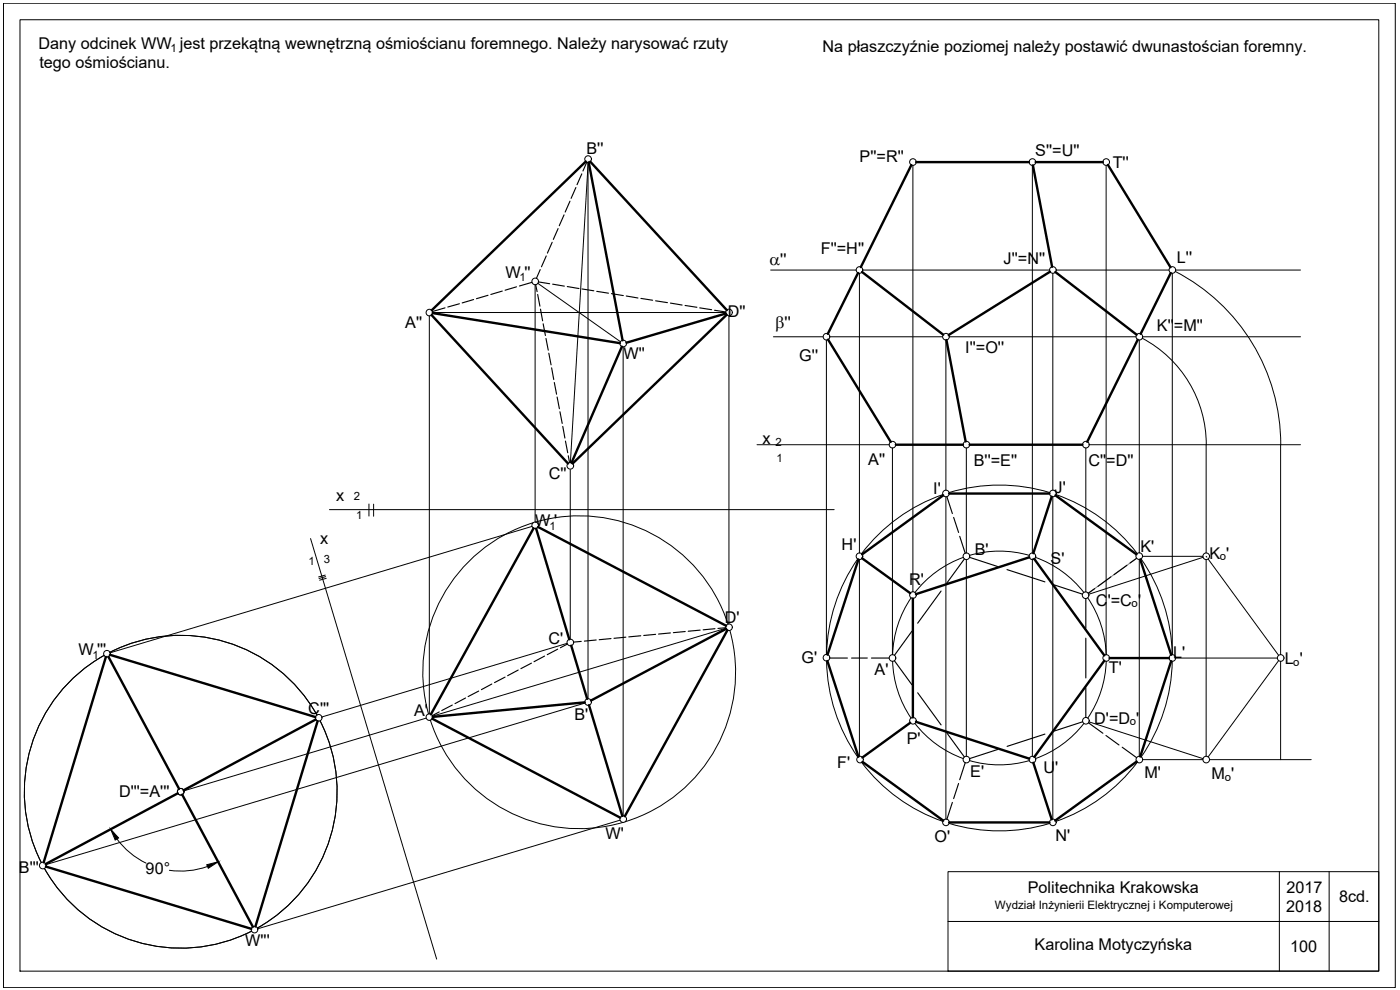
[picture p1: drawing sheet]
<svg xmlns="http://www.w3.org/2000/svg" width="420mm" height="297mm" viewBox="0 0 420 297" stroke-linecap="round" stroke-linejoin="round" font-family="sans-serif">
<!-- layer: 0 -->
<g fill="none" stroke="#000" stroke-width=".3">
<path d="M1 1h417.7v295.3h-417.7zM6 5.9h407.8v285.5h-407.8zM176.5 48.8v160.8M176.5 48.8l-5.3 90M274 49.6v128M309.8 49.6v116.3M332 49.6v146.8a32.1 32.1 0 0 0-5.6-17M128.8 94.8v119.4M129.8 93.8h88M160.6 85.4v71.2M161.4 85l24.8 17.5M218.8 94.8v92.4"/>
<path d="M231.3 81h25.6M257.9 82v83.9M258.9 81h56M316 82v65.1M316.9 81h33.9M351.8 82v114.4a51.9 51.9 0 0 0-9.3-28.7M352.7 81.4a58.5 58.5 0 0 1 31.7 52M352.8 81h37.5M187 104.1v140.7M232.1 101h14.9M248 102l.1 94.4a51.9 51.9 0 0 1 9.3-28.7M249 101h33.9"/>
<path d="M283.9 102v45.1M284.8 101h56.1M341.9 102v63.9M342.8 101.5a36.1 36.1 0 0 1 19.2 31.9v32.5M342.9 101h47.4M227.2 133.4h39.7M267.8 134.4l.1 62a32.1 32.1 0 0 1 5.5-17M290 134.4v31.5M325.9 134.4v43.2M326.8 133.4h63.5M384.3 133.4v63M98.9 152.9h151.4"/>
<path d="M159.7 157.9l-126.7 38M171.1 141v50.8M283 148.4a51.9 51.9 0 0 0-24.4 17.7M283.9 149.1v96.7M284.9 147.8a51.9 51.9 0 0 1 30.1 0M316 149.1v96.7M316.9 148.4a51.9 51.9 0 0 1 24.4 17.7M93.2 161.6l37.8 126.2M257.9 167.9v59M289.1 167.2a32.1 32.1 0 0 0-14.6 10.6M290 167.9v59M291 166.6a32.1 32.1 0 0 1 17.9 0"/>
<path d="M309.8 167.6v.1M309.8 167.9v59M310.8 167.2a32.1 32.1 0 0 1 14.5 10.6M341.9 167.9v59M342.8 166.9h18.2M361 167.2l-34.3 11.1M362 167.9v59M362 166.9l.2 .3M362.6 167.7l21.1 28.9M31.2 196.7a46.9 46.9 0 0 0-18.8 62.1M33 195.7a46.9 46.9 0 0 1 62.1 18.8M170.2 193l-73.7 22.1"/>
<path d="M217.8 188.5l-88 26.4M248.1 198.4a51.9 51.9 0 0 0 9.4 28.8M267.9 198.4a32.1 32.1 0 0 0 5.5 17.1M332 198.4a32.1 32.1 0 0 1-5.5 17.1M351.8 198.4a51.9 51.9 0 0 1-9.3 28.7M352.5 197.4h30.9M383.7 198.2l-21.1 28.9M384.3 198.4v29.5M96.1 216.3a46.9 46.9 0 0 1-18.9 62.1M127.9 215.5l-72.7 21.8M175.5 210.9l-161.7 48.5M274.6 217.1a32.1 32.1 0 0 0 14.5 10.5"/>
<path d="M325.3 217.1a32.1 32.1 0 0 1-14.5 10.5M326.8 216.6l34.2 11M258.6 228.8a51.9 51.9 0 0 0 24.4 17.6M291 228.2a32.1 32.1 0 0 0 17.9 0M341.3 228.7a51.9 51.9 0 0 1-24.4 17.7M342.9 227.9h18.1M363 227.9h30.5M186.1 246.1l-108.8 32.6M284.9 247.1a51.9 51.9 0 0 0 30.1 0M13.3 260.6a46.9 46.9 0 0 0 62.2 18.8M284.5 261.5h129.3v29.9h-129.3zM284.5 276.5h129.3"/>
<path d="M383.9 261.5v29.9M398.9 261.5v29.9"/>
<circle cx="176.5" cy="47.7" r=".99"/>
<circle cx="274" cy="48.6" r=".99"/>
<circle cx="309.8" cy="48.6" r=".99"/>
<circle cx="332" cy="48.6" r=".99"/>
<circle cx="128.9" cy="93.8" r=".99"/>
<circle cx="160.6" cy="84.4" r=".99"/>
<circle cx="218.8" cy="93.7" r=".99"/>
<circle cx="257.9" cy="81" r=".99"/>
<circle cx="316" cy="81" r=".99"/>
<circle cx="351.8" cy="81" r=".99"/>
<circle cx="187" cy="103.1" r=".99"/>
<circle cx="248" cy="101" r=".99"/>
<circle cx="283.9" cy="101" r=".99"/>
<circle cx="341.9" cy="101" r=".99"/>
<circle cx="171.2" cy="139.8" r=".99"/>
<circle cx="267.8" cy="133.4" r=".99"/>
<circle cx="290" cy="133.4" r=".99"/>
<circle cx="325.9" cy="133.4" r=".99"/>
<circle cx="160.6" cy="157.6" r=".99"/>
<circle cx="283.9" cy="148.1" r=".99"/>
<circle cx="316" cy="148.1" r=".99"/>
<circle cx="257.9" cy="166.9" r=".99"/>
<circle cx="274" cy="178.5" r=".99"/>
<circle cx="290" cy="166.9" r=".99"/>
<circle cx="309.8" cy="166.9" r=".99"/>
<circle cx="325.8" cy="178.6" r=".99"/>
<circle cx="341.9" cy="166.9" r=".99"/>
<circle cx="32.1" cy="196.2" r=".99"/>
<circle cx="171.2" cy="192.8" r=".99"/>
<circle cx="218.8" cy="188.2" r=".99"/>
<circle cx="248" cy="197.3" r=".99"/>
<circle cx="267.8" cy="197.4" r=".99"/>
<circle cx="332" cy="197.4" r=".99"/>
<circle cx="351.8" cy="197.4" r=".99"/>
<circle cx="95.6" cy="215.4" r=".99"/>
<circle cx="128.9" cy="215.2" r=".99"/>
<circle cx="176.5" cy="210.6" r=".99"/>
<circle cx="274" cy="216.3" r=".99"/>
<circle cx="325.9" cy="216.3" r=".99"/>
<circle cx="54.2" cy="237.6" r=".99"/>
<circle cx="258.1" cy="227.9" r=".99"/>
<circle cx="290" cy="227.9" r=".99"/>
<circle cx="309.8" cy="227.9" r=".99"/>
<circle cx="341.9" cy="227.9" r=".99"/>
<circle cx="12.8" cy="259.7" r=".99"/>
<circle cx="187" cy="245.8" r=".99"/>
<circle cx="283.9" cy="246.7" r=".99"/>
<circle cx="316" cy="246.7" r=".99"/>
<circle cx="76.4" cy="278.9" r=".99"/>
</g>
<g fill="none" stroke="#000" stroke-width=".72">
<path d="M175.8 48.5l-46.2 44.6M176.7 48.7l10.1 53.4M177.2 48.5l40.9 44.5M273.5 49.5l-15.2 30.6M274.9 48.6h33.9M310 49.6l5.8 30.5M310.8 48.6h20.2M332.5 49.5l18.8 30.7M129.5 94.5l41 44.6M129.8 93.9l56.2 9.1M217.8 94.1l-29.8 8.7M218.1 94.4l-46.2 44.7"/>
<path d="M257.5 81.9l-9.1 18.3M258.7 81.6l24.4 18.8M315.1 81.5l-30.4 19M316.7 81.6l24.4 18.8M351.4 81.9l-9.1 18.3M186.6 104l-15.1 34.9M248.5 101.9l18.8 30.7M284 102l5.8 30.5M341.4 101.9l-15.1 30.6M268.8 133.4h20.2M291 133.4h33.9M160.1 158.5l-30.8 55.8"/>
<path d="M160.9 158.6l9.9 33.2M161.5 158.1l56.4 29.6M283.1 148.6l-24.4 17.7M284.8 148.1h30.1M315.6 149l-5.5 17M316.8 148.6l24.3 17.7M257.6 167.9l-9.2 28.5M258.7 167.5l14.5 10.5M274 179.6v35.7M308.9 167.2l-34 11.1M310.4 167.7l21 28.9M342.2 167.9l9.3 28.6"/>
<path d="M31.8 197.1l-18.7 61.6M32.5 197.1l21.2 39.6M33 196.5l61.6 18.6M171.4 193.7l4.8 16M217.9 188.7l-40.5 21.5M218.3 189.1l-30.8 55.8M248.3 198.3l9.3 28.7M331.4 198.2l-21 28.9M333 197.4h17.8M351.5 198.4l-9.3 28.6M94.7 215.9l-39.6 21.2M95.3 216.4l-18.6 61.6"/>
<path d="M129.7 215.6l56.4 29.7M175.5 210.7l-45.7 4.4M176.8 211.6l10 33.2M273.2 216.9l-14.4 10.4M274.9 216.6l34 11M53.3 238l-39.6 21.2M54.7 238.4l21.2 39.7M258.9 228.6l24.2 17.6M310.1 228.9l5.5 16.9M341.1 228.5l-24.4 17.7M284.8 246.8h30.1M13.8 260l61.6 18.7"/>
</g>
<g fill="none" stroke="#000" stroke-width=".34">
<path d="M172.8 56.3l-1.4 3.2M174.6 52.2l-1.4 3.2M176.1 48.7l-1.2 2.6M163.9 76.8l-1.4 3.3M165.7 72.7l-1.4 3.2M167.5 68.6l-1.4 3.2M169.3 64.5l-1.5 3.2M171.1 60.4l-1.5 3.2M133.5 92.4l-3.7 1.1M137.9 91.1l-3.5 1M142.1 89.9l-3.4 1M146.5 88.6l-3.5 1"/>
<path d="M150.7 87.3l-3.4 1M155 86.1l-3.4 1M159.7 84.7l-3.8 1.1M160.8 85.4l.4 2.1M161.4 88.3l.6 3.6M161.6 84.6l3.4 .5M162.1 80.9l-1.1 2.6M162.2 92.8l.6 3.5M163 97.2l.7 3.5M165.8 85.3l3.6 .6M170.3 86l3.5 .6M174.7 86.7l3.5 .5"/>
<path d="M179.1 87.4l3.5 .6M183.5 88.1l3.6 .6M187.9 88.8l3.6 .6M192.3 89.5l3.6 .6M196.8 90.3l3.5 .5M201.2 90.9l3.5 .6M205.6 91.7l3.6 .5M210 92.4l3.6 .5M214.4 93.1l3.4 .5M163.9 101.6l.6 3.5M164.7 106l.7 3.5M165.6 110.4l.6 3.5"/>
<path d="M166.4 114.8l.6 3.5M167.2 119.1l.7 3.5M168 123.5l.7 3.5M168.9 127.9l.6 3.5M169.7 132.3l.7 3.5M170.5 136.7l.4 2.1M284.2 149l1.6 5.1M286.2 155.2l1.5 4.6M282.4 177.3l-7 9.7M288 160.9l1.7 5.1M289.4 167.7l-5.2 7.2M290.9 167.2l8.5 2.8"/>
<path d="M302.2 170.9l11.4 3.7M316.4 175.5l8.5 2.8M325.9 179.6v8.9M328.5 176.6l-1.9 1.4M333.4 173.1l-3.9 2.8M338.2 169.6l-3.9 2.8M341.1 167.5l-1.9 1.4M159.5 199l-3.2 1.6M163.4 196.9l-3.1 1.6M167.4 194.8l-3.2 1.6M170.3 193.3l-2.1 1.1M174.4 192.4l-2.3 .3"/>
<path d="M178.9 192l-3.5 .4M183.4 191.6l-3.6 .3M187.8 191.2l-3.5 .3M192.3 190.8l-3.6 .3M196.8 190.3l-3.6 .4M201.2 189.9l-3.6 .3M205.6 189.5l-3.5 .3M210.1 189.1l-3.6 .3M214.6 188.6l-3.6 .4M217.8 188.3l-2.3 .3M249 197.4h5.3M255.6 197.4h4.7"/>
<path d="M261.5 197.4h5.4M268.4 198.2l5.3 7.2M273.7 189.4l-5.3 7.2M325.9 191.5v11.9M131.8 213.6l-2.1 1.1M135.7 211.5l-3.1 1.7M139.7 209.4l-3.1 1.7M143.7 207.3l-3.2 1.7M147.6 205.2l-3.1 1.7M151.6 203.2l-3.2 1.6M155.5 201l-3.2 1.7M275.4 207.9l7 9.6"/>
<path d="M284.2 219.9l5.2 7.2M324.9 216.6l-8.5 2.7M325.9 206.4v8.9M326.7 216.9l4.3 3.1M287.7 235.1l-1.5 4.5M289.7 228.9l-1.7 5M299.4 224.9l-8.5 2.7M313.6 220.3l-11.4 3.6M331.9 220.7l3.9 2.8M336.8 224.2l4.3 3.1M285.8 240.7l-1.6 5.1"/>
</g>
<!-- layer: ZADANIE1 -->
<g fill="none" stroke="#000" stroke-width=".3">
<path d="M110.7 151.2v3.7M112.1 151.3v3.6M160 156.8a46.9 46.9 0 0 0-31.4 57.4M160.7 156.7a46.9 46.9 0 0 1 57.8 30.6M97.6 172.6l-2 .5M97.7 173l-2 .6M97.9 173.5l-2 .6M31.2 196.7a46.9 46.9 0 0 0-18.8 62.1M32.9 195.8a46.9 46.9 0 0 1 62.2 18.7M219.1 189.2a46.9 46.9 0 0 1-31.5 57.3M96.1 216.3a46.9 46.9 0 0 1-18.9 62.1M129.1 216a46.9 46.9 0 0 0 57.9 30.7"/>
<path d="M35.1 251.7a23.8 23.8 0 0 0 8.7 7.3M62.3 260a23.8 23.8 0 0 1-11.5 1.1M13.3 260.6a46.9 46.9 0 0 0 62.2 18.8"/>
<circle cx="362" cy="166.9" r=".99"/>
<circle cx="384.4" cy="197.4" r=".99"/>
<circle cx="54.2" cy="237.6" r=".99"/>
<circle cx="362" cy="227.9" r=".99"/>
</g>
<path d="M33.2 248.8l2.4 2.6-1 .7zM62 259.5l3.5-.9-3 1.9z" fill="#000" stroke="#000" stroke-width=".3"/>
<!-- layer: 0 -->
<path d="M341.1 167.5l-14.5 10.5" fill="none" stroke="#a953a0" stroke-width=".3"/>
<g font-size="5.1">
<text x="230.9" y="79.4">a''</text>
<text x="232.6" y="98.5">b''</text>
</g>
<g font-size="4.9">
<text x="11.5" y="14.6">Dany odcinek WW jest przekątną wewnętrzną ośmiościanu foremnego. Należy narysować rzuty</text>
<text x="246.8" y="15.7">Na płaszczyźnie poziomej należy postawić dwunastościan foremny.</text>
<text x="11.8" y="20.5">tego ośmiościanu.</text>
<text x="176" y="46.2">B''</text>
<text x="310.7" y="46.9">S''=U''</text>
<text x="258" y="48.5">P''=R''</text>
<text x="334" y="50.4">T''</text>
<text x="246.3" y="76.3">F''=H''</text>
<text x="151.8" y="83.3">W ''</text>
<text x="301.2" y="79.1">J''=N''</text>
<text x="353.2" y="78.8">L''</text>
<text x="218.4" y="95">D''</text>
<text x="121.6" y="98.5">A''</text>
<text x="347.2" y="99.3">K''=M''</text>
<text x="187.1" y="107.7">W''</text>
<text x="289.7" y="106">I''=O''</text>
<text x="239.9" y="108.3">G''</text>
<text x="228.8" y="133.2">x</text>
<text x="164.7" y="143.7">C''</text>
<text x="260.6" y="139.4">A''</text>
<text x="292.3" y="139.8">B''=E''</text>
<text x="326.6" y="140">C''=D''</text>
<text x="280.1" y="148.1">I'</text>
<text x="316.5" y="148">J'</text>
<text x="100.9" y="150.2">x</text>
<text x="160.6" y="157.9">W '</text>
<text x="96.1" y="163.2">x</text>
<text x="252.6" y="164.9">H'</text>
<text x="292.6" y="166.5">B'</text>
<text x="342.3" y="165.5">K'</text>
<text x="363" y="167.6">K '</text>
<text x="315.3" y="169.3">S'</text>
<text x="272.8" y="175.6">R'</text>
<text x="328.9" y="181.7">C'=C '</text>
<text x="217.5" y="186.9">D'</text>
<text x="23.5" y="196.5">W '''</text>
<text x="164.6" y="193.1">C'</text>
<text x="352.1" y="197.6">L'</text>
<text x="240.6" y="198.9">G'</text>
<text x="262.5" y="202.4">A'</text>
<text x="332.8" y="201.8">T'</text>
<text x="385.6" y="199.3">L '</text>
<text x="92.5" y="214.1">C'''</text>
<text x="124.3" y="214.8">A'</text>
<text x="172.4" y="216.1">B'</text>
<text x="328.4" y="217.1">D'=D '</text>
<text x="272.1" y="223.3">P'</text>
<text x="251.2" y="230.5">F'</text>
<text x="291.2" y="233.2">E'</text>
<text x="313.2" y="231.8">U'</text>
<text x="343.5" y="233.3">M'</text>
<text x="363.6" y="233.7">M '</text>
<text x="35.7" y="239.1">D'''=A'''</text>
<text x="181.7" y="251.8">W'</text>
<text x="280.4" y="252.5">O'</text>
<text x="316.7" y="252.3">N'</text>
<text x="5.7" y="262">B'''</text>
<text x="43.7" y="262.1">90°</text>
<text x="308.5" y="268">Politechnika Krakowska</text>
<text x="386.1" y="267.8">2017</text>
<text x="386" y="273.6">2018</text>
<text x="401.9" y="270.7">8cd.</text>
<text x="73.6" y="283.8">W'''</text>
<text x="310.5" y="285.2">Karolina Motyczyńska</text>
<text x="387.2" y="285.6">100</text>
</g>
<text font-size="3.5" x="298.6" y="272.8">Wydział Inżynierii Elektrycznej i Komputerowej</text>
<g font-size="3.4">
<text x="51.2" y="15.7">1</text>
<text x="155.9" y="84.5">1</text>
<text x="232.7" y="133.9">2</text>
<text x="233.1" y="138.6">1</text>
<text x="106.2" y="150">2</text>
<text x="106.9" y="155.7">1</text>
<text x="164.9" y="159">1</text>
<text x="92.6" y="169.5">1</text>
<text x="97.2" y="168.8">3</text>
<text x="366.1" y="168.1">o</text>
<text x="339.6" y="182.2">o</text>
<text x="27.7" y="197.6">1</text>
<text x="388.1" y="199.8">o</text>
<text x="339.1" y="217.6">o</text>
<text x="367.6" y="234.2">o</text>
</g>
</svg>
